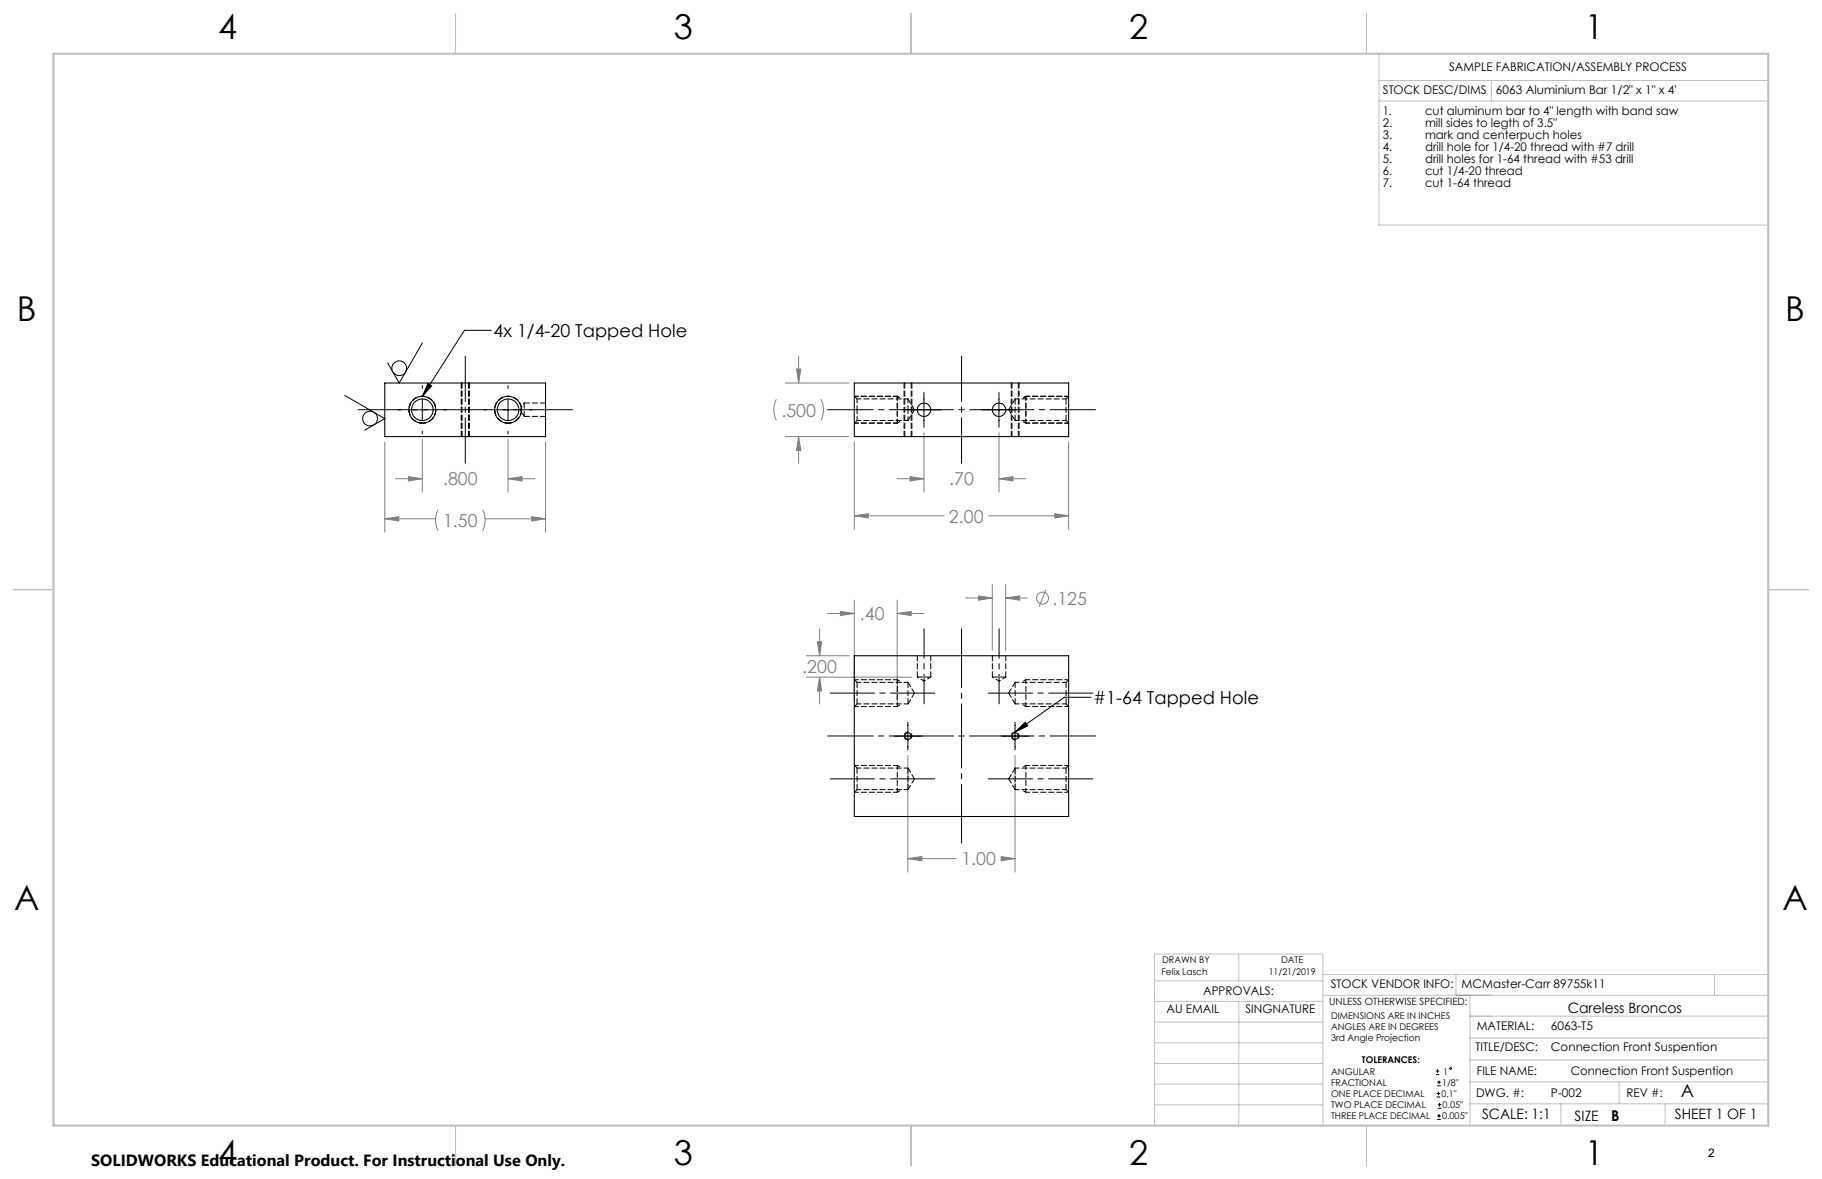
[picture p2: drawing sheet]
<svg xmlns="http://www.w3.org/2000/svg" width="432mm" height="279mm" viewBox="0 0 432 279" stroke-linecap="round" stroke-linejoin="round" font-family="sans-serif">
<g fill="none" stroke="#808080" stroke-width=".24">
<path d="M184 94.6a5.5 5.5 0 0 0 0 5M186.1 90.8h15.1M188.8 87.5h1l-.5 3.3zM189.3 84.4v6.4M194.6 94.6l.1 .3a5.5 5.5 0 0 1-.1 4.7M91.2 104.7v21.4M93.7 113.5h6.4M96.8 113l3.3 .5-3.3 .5zM100.1 104.1v12.5M120.4 113.5l3.3-.5v1zM120.4 113.5h6.4M120.4 104.1v12.5"/>
<path d="M129.3 104.7v21.4M186.1 103.5h15.1M189.3 103.5l.5 3.3h-1zM189.3 103.5v6.3M202.5 104.7v20.7M212.6 113.5h6.4M215.7 113l3.3 .5-3.3 .5zM219 102.5v14.1M236.7 113.5l3.4-.5v1zM236.7 102.5v14.1M236.7 113.5h6.4M253.3 104.7v20.7"/>
<path d="M91.2 122.9l3.3-.5v1.1zM91.2 122.9h12M103.8 120.8l-.4 .9-.2 1.4 .2 1.7 .4 1M114.4 120.8l.4 .9 .2 1.4-.2 1.7-.4 1M115 122.9h14.3M126 122.4l3.3 .5-3.3 .6zM202.5 122.2l3.3-.5v1zM202.5 122.2h21.2M234.2 122.2h19.1M235.2 138.5v15.6M238.3 138.5v15.6M247.9 139.7l-1.6 4.1"/>
<path d="M250 121.7l3.3 .5-3.3 .5zM191.1 155.4h10.1M193.7 152.1h1l-.5 3.3zM194.2 149v6.4M196.1 145.4h6.4M199.2 144.9l3.3 .5-3.3 .5zM202.5 142.2v24M212.6 145.4l3.3-.5v1zM212.6 142.2v24M212.6 145.4h6.4M228.8 141.7h6.4M231.9 141.2l3.3 .5-3.3 .5z"/>
<path d="M238.3 141.7l3.4-.5v1zM238.3 141.7h5.2M191.1 160.5h25M194.2 160.5l.5 3.3h-1zM194.2 160.5v6.3M215.2 179v27.7M240.6 179v27.7M215.2 203.5l3.3-.5v1zM215.2 203.5h11.4M237.2 203.5h3.4M237.3 203l3.3 .5-3.3 .5z"/>
<circle cx="247.1" cy="141.7" r="1.42"/>
</g>
<g fill="none" stroke="#000" stroke-width=".24">
<path d="M116.4 78.3h-6.3l-10 15.6M81.7 93.7l9.5 5.5-4.8 2.8M94.4 97.1h.6M97.5 97.1h5.1M100.1 91.4v.6M100.1 94.6v5.1M100.1 81.2l-5.5 9.6-2.7-4.8M101.4 90.9l.9 .5-2.2 2.5zM105.2 97.1h.6M114.7 97.1h.6M117.9 97.1h5M120.4 91.4v.6"/>
<path d="M120.4 94.6v5.1M125.5 97.1h.7M214.8 97.1h8.3M219 93v8.2M232.6 97.1h8.3M236.7 93v8.2M100.1 102.2v.6M120.4 102.2v.6M211.9 174.4h6.6M215.2 171.1v6.6M237.3 174.4h6.6M240.6 171.1v6.6"/>
<path d="M240.6 173.5l2.4-2.3 .6 .8zM258.6 165.2h-6.4l-11.6 8.3M340.3 254.7h.8M340.3 253.8h.8M340.5 260h.8M340.5 259.2h.8M340.6 257.3h.9M340.6 256.5h.9M340.7 253.4v.8M340.9 258.7v.8M341 256.1v.8M340.6 265.3h.9"/>
<path d="M340.6 264.4h.9M340.7 262.6h.9M340.7 261.8h.9M341 264v.9M341.2 261.4v.8"/>
<circle cx="87.7" cy="99.2" r="1.76"/>
<circle cx="94.6" cy="87.3" r="1.74"/>
<circle cx="343.8" cy="253.2" r=".2"/>
</g>
<path d="M100.1 100.3a3.2 3.2 0 0 0 2.8-4.7 3.2 3.2 0 0 0-5.5-.2 3.2 3.2 0 0 0 2.5 4.9h.2M100.1 100.3a3.2 3.2 0 0 1-2.8-4.7 3.2 3.2 0 0 1 5.5-.2 3.2 3.2 0 0 1-2.4 4.9h-.3M120.4 100.3a3.2 3.2 0 0 0 2.8-4.7 3.2 3.2 0 0 0-5.4-.2 3.2 3.2 0 0 0 2.4 4.9h.2M120.4 100.3a3.2 3.2 0 0 1-2.8-4.7 3.2 3.2 0 0 1 5.5-.2 3.2 3.2 0 0 1-2.4 4.9h-.3" fill="none" stroke="#000" stroke-width=".24" stroke-dasharray="1.3 .6" stroke-dashoffset=".2" stroke-linecap="butt"/>
<path d="M216.1 174.4a.93 .93 0 0 0-1.3-.8 .93 .93 0 0 0-.2 1.6 .93 .93 0 0 0 1.5-.6v-.2M241.5 174.4a.93 .93 0 0 0-1.3-.8 .93 .93 0 0 0-.2 1.6 .93 .93 0 0 0 1.5-.6v-.2" fill="none" stroke="#000" stroke-width=".24" stroke-dasharray="1.3 .6" stroke-dashoffset=".6" stroke-linecap="butt"/>
<path d="M110.3 84.4v25.4M196.1 97.1h63.5M227.9 84.4v25.4M196.1 174.4h63.5" fill="none" stroke="#000" stroke-width=".24" stroke-dasharray="15.2 1.3 1.3 1.3" stroke-dashoffset="4.4"/>
<path d="M84.9 97.1h50.8M227.9 149v50.8" fill="none" stroke="#000" stroke-width=".24" stroke-dasharray="15.2 1.3 1.3 1.3" stroke-dashoffset="1.3"/>
<path d="M221.5 164.3h-24.7M259 164.3h-24.8M221.5 184.6h-24.7M259 184.6h-24.8" fill="none" stroke="#000" stroke-width=".24" stroke-dasharray="15.2 1.3 1.3 1.3" stroke-dashoffset="4.8"/>
<path d="M219 166.8v-17.8M236.8 166.8v-17.8" fill="none" stroke="#000" stroke-width=".24" stroke-dasharray="15.2 1.3 1.3 1.3" stroke-dashoffset="8.3"/>
<g fill="none" stroke="#c0c0c0" stroke-width=".24">
<path d="M326.8 19.1h92.3M326.8 12.7v40.6h92.3M353.4 19.1v4.9M326.8 24h92.3M273.6 232.4h39.9M273.6 237.3h39.9M293.6 226.1v6.3M293.6 237.3v29.4M313.5 235.9h105.6M313.5 231h105.6M345.1 231v4.9M348.4 235.9v30.9"/>
<path d="M406.3 231v4.9M273.6 242.2h39.9M273.6 247.1h39.9M273.6 252h39.9M273.6 256.9h39.9M348.4 246h70.7M348.4 256.4h70.7M348.4 251.2h70.7M348.4 240.8h70.7M383.7 256.4v5.2M273.6 261.8h39.9M313.5 266.7v-40.6h-39.9v40.6h74.4"/>
<path d="M348.4 261.6h70.7M369.9 261.6v5.2M394.6 261.6v5.2"/>
</g>
<path d="M108 3.2v9.5M215.9 3.2v9.5M323.8 3.2v9.5M3.1 139.7h9.6M419.1 139.7h9.5M108 266.7v9.6M215.9 266.7v9.6M323.8 266.7v9.6" fill="none" stroke="#c0c0c0" stroke-width=".25"/>
<path d="M12.7 12.7h406.4v254h-406.4z" fill="none" stroke="#c0c0c0" stroke-width=".5"/>
<path d="M345.1 235.9h8.3M348.4 240.8h5" fill="none" stroke="#53a9ff" stroke-width=".24"/>
<g fill="none" stroke="#000" stroke-width=".24" stroke-dasharray="1.3 .6" stroke-dashoffset=".3">
<path d="M202.5 93.9h10.1M243.1 93.9v6.4M253.3 93.9h-10.2M202.5 100.3h10.1M212.6 100.3v-6.4M253.3 100.3h-10.2M202.5 161.1h10.1M202.5 167.4h10.1M212.6 167.4v-6.3M243.1 161.1v6.3M253.3 167.4h-10.2M253.3 161.1h-10.2"/>
<path d="M202.5 181.4h10.1M202.5 187.7h10.1M212.6 187.7v-6.3M243.1 181.4v6.3M253.3 187.7h-10.2M253.3 181.4h-10.2"/>
</g>
<path d="M212.6 93.9l1.1 .6M243.1 93.9l-1.1 .6M212.6 100.3l1.1-.7M243.1 100.3l-1.1-.7M212.6 167.4l1.1-.6M212.6 161.1l1.1 .6M243.1 161.1l-1.1 .6M243.1 167.4l-1.1-.6M212.6 187.7l1.1-.6M212.6 181.4l1.1 .6M243.1 181.4l-1.1 .6M243.1 187.7l-1.1-.6" fill="none" stroke="#000" stroke-width=".24" stroke-dasharray="1.3 .6" stroke-dashoffset=".6"/>
<path d="M109.3 90.7v12.7M111.2 90.7v12.7M214.3 90.7v12.7M216.1 90.7v12.7M239.7 90.7v12.7M241.5 90.7v12.7" fill="none" stroke="#000" stroke-width=".24" stroke-dasharray="1.3 .6"/>
<path d="M215.7 113l3.3 .5-3.3 .5zM236.7 113.5l3.4-.5v1zM202.5 122.2l3.3-.5v1zM250 121.7l3.3 .5-3.3 .5zM189.3 103.5l.5 3.3h-1zM188.8 87.5h1l-.5 3.3zM96.8 113l3.3 .5-3.3 .5zM120.4 113.5l3.3-.5v1zM126 122.4l3.3 .5-3.3 .6zM91.2 122.9l3.3-.5v1.1zM215.2 203.5l3.3-.5v1zM237.3 203l3.3 .5-3.3 .5zM199.2 144.9l3.3 .5-3.3 .5zM212.6 145.4l3.3-.5v1zM231.9 141.2l3.3 .5-3.3 .5zM238.3 141.7l3.4-.5v1zM193.7 152.1h1l-.5 3.3zM194.2 160.5l.5 3.3h-1z" fill="#808080"/>
<path d="M101.4 90.9l.9 .5-2.2 2.5zM240.6 173.5l2.4-2.3 .6 .8z" fill="#000"/>
<g fill="none" stroke="#000" stroke-width=".25">
<path d="M91.2 90.8h38.1v12.7h-38.1zM202.5 90.8h50.8v12.7h-50.8zM202.5 155.4h50.8v38.1h-50.8z"/>
<circle cx="100.1" cy="97.1" r="2.56"/>
<circle cx="100.1" cy="97.1" r="3.2"/>
<circle cx="120.4" cy="97.1" r="2.56"/>
<circle cx="120.4" cy="97.1" r="3.2"/>
<circle cx="219" cy="97.1" r="1.58"/>
<circle cx="236.8" cy="97.1" r="1.58"/>
<circle cx="215.2" cy="174.4" r=".76"/>
<circle cx="240.6" cy="174.4" r=".76"/>
</g>
<g fill="none" stroke="#000" stroke-width=".24" stroke-dasharray="1.3 .6" stroke-dashoffset=".3">
<path d="M203.1 97.1v-2.6M203.1 99.6v-2.5M203.1 99.6h12.1M215.2 97.1v-2.6M215.2 99.6v-2.5M215.2 94.5h-12.1M240.6 99.6h12M252.6 94.5h-12M203.1 166.8h12.1M215.2 161.7h-12.1M240.6 166.8h12M252.6 161.7h-12"/>
<path d="M203.1 187.1h12.1M215.2 182h-12.1M240.6 187.1h12M252.6 182h-12"/>
</g>
<g fill="none" stroke="#000" stroke-width=".24" stroke-dasharray="1.3 .6">
<path d="M109.5 90.7v12.7M124.2 95.5v3.2M124.2 98.7h5.1M129.3 95.5h-5.1M214.4 90.7v12.7M239.8 90.7v12.7M240.6 94.5v5.1M252.6 94.5v5.1M111 103.4v-12.7M215.9 103.4v-12.7M241.3 103.4v-12.7M217.4 155.4v5"/>
<path d="M235.2 155.4v5M203.1 166.8v-5.1M215.2 166.8v-5.1M217.4 160.4h3.2M220.6 160.4v-5M235.2 160.4h3.2M238.4 160.4v-5M240.6 161.7v5.1M252.6 161.7v5.1M203.1 187.1v-5.1M215.2 187.1v-5.1M240.6 182v5.1"/>
<path d="M252.6 182v5.1"/>
</g>
<path d="M203.1 94.5l-.6-.6M252.6 99.6l.7 .7M253.3 93.9l-.7 .6M202.5 100.3l.6-.7M202.5 167.4l.6-.6M203.1 161.7l-.6-.6M252.6 166.8l.7 .6M253.3 161.1l-.7 .6M202.5 187.8l.6-.7M203.1 182l-.6-.6M252.6 187.1l.7 .7M253.3 181.4l-.7 .6" fill="none" stroke="#000" stroke-width=".24" stroke-dasharray="1.3 .6" stroke-dashoffset=".4"/>
<path d="M215.2 99.6l1.5-2.5M216.7 97.1l-1.5-2.6M239 97.1l1.6 2.5M240.6 94.5l-1.6 2.6M215.2 166.8l1.5-2.5M216.7 164.3l-1.5-2.6M239 164.3l1.6 2.5M240.6 161.7l-1.6 2.6M215.2 187.1l1.5-2.5M216.7 184.6l-1.5-2.6M239 184.6l1.6 2.5M240.6 182l-1.6 2.6" fill="none" stroke="#000" stroke-width=".24" stroke-dasharray="1.3 .6" stroke-dashoffset=".1"/>
<path d="M123.3 97.1l.9 1.6M124.2 95.5l-.9 1.6M217.4 160.4l1.6 1M219 161.4l1.6-1M235.2 160.4l1.6 1M236.8 161.4l1.6-1" fill="none" stroke="#000" stroke-width=".24" stroke-dasharray="1.3 .6" stroke-dashoffset=".9"/>
<g font-size="8.1">
<text x="51.7" y="9.3">4</text>
<text x="159.7" y="9.3">3</text>
<text x="267.6" y="9.3">2</text>
<text x="375.6" y="9.3">1</text>
<text x="4" y="76">B</text>
<text x="423.1" y="76">B</text>
<text x="3.3" y="215.7">A</text>
<text x="422.4" y="215.7">A</text>
<text x="51.7" y="276">4</text>
<text x="159.7" y="276">3</text>
<text x="267.6" y="276">2</text>
<text x="375.6" y="276">1</text>
</g>
<g font-size="4.2">
<text x="117" y="79.9">4x 1/4-20 Tapped Hole</text>
<text x="259.1" y="166.9">#1-64 Tapped Hole</text>
<text x="398.4" y="260">A</text>
</g>
<g font-size="4.2" fill="#808080">
<text x="185.2" y="98.7">.500</text>
<text x="105" y="115">.800</text>
<text x="225" y="115">.70</text>
<text x="105" y="124.9">1.50</text>
<text x="224.9" y="123.8">2.00</text>
<text x="249.4" y="143.3">.125</text>
<text x="203.8" y="147">.40</text>
<text x="190.1" y="159.5">.200</text>
<text x="227.8" y="205.1">1.00</text>
</g>
<text font-size="3.8" x="21.6" y="276.3">SOLIDWORKS Educational Product. For Instructional Use Only.</text>
<text font-size="3.5" x="381.8" y="265.6">B</text>
<g font-size="3.4">
<text x="371.5" y="240.1">Careless Broncos</text>
<text x="351.2" y="265.2">SCALE: 1:1</text>
<text x="373.2" y="265.6">SIZE</text>
<text x="396.9" y="265.2">SHEET 1 OF 1</text>
</g>
<g font-size="2.8">
<text x="343.4" y="16.9">SAMPLE FABRICATION/ASSEMBLY PROCESS</text>
<text x="327.7" y="22.3">STOCK DESC/DIMS</text>
<text x="354.5" y="22.2">6063 Aluminium Bar 1/2&quot; x 1&quot; x 4'</text>
<text x="327.7" y="27.3">1.</text>
<text x="337.7" y="27.3">cut aluminum bar to 4&quot; length with band saw</text>
<text x="327.7" y="30.1">2.</text>
<text x="327.7" y="33">3.</text>
<text x="327.7" y="35.8">4.</text>
<text x="337.7" y="30.1">mill sides to legth of 3.5&quot;</text>
<text x="337.7" y="33">mark and centerpuch holes</text>
<text x="337.7" y="35.8">drill hole for 1/4-20 thread with #7 drill</text>
<text x="327.7" y="38.6">5.</text>
<text x="327.7" y="41.4">6.</text>
<text x="337.7" y="38.6">drill holes for 1-64 thread with #53 drill</text>
<text x="337.7" y="41.4">cut 1/4-20 thread</text>
<text x="327.7" y="44.3">7.</text>
<text x="337.7" y="44.3">cut 1-64 thread</text>
<text x="285.1" y="235.7">APPROVALS:</text>
<text x="315.4" y="234.1">STOCK VENDOR INFO:</text>
<text x="346.4" y="234.1">MCMaster-Carr 89755k11</text>
<text x="276.5" y="240.1">AU EMAIL</text>
<text x="295.1" y="240.1">SINGNATURE</text>
<text x="350" y="244.1">MATERIAL:</text>
<text x="367.6" y="244.1">6063-T5</text>
<text x="349.7" y="249.2">TITLE/DESC:</text>
<text x="367.6" y="249.2">Connection Front Suspention</text>
<text x="350" y="254.7">FILE NAME:</text>
<text x="372.3" y="254.8">Connection Front Suspention</text>
<text x="349.8" y="260">DWG. #:</text>
<text x="367.6" y="260">P-002</text>
<text x="385.5" y="260">REV #:</text>
<text x="404.8" y="274.3">2</text>
</g>
<text font-size="2.4" x="315" y="238.1">UNLESS OTHERWISE SPECIFIED:</text>
<g font-size="2.2">
<text x="275.3" y="231.1">Felix Lasch</text>
<text x="275.4" y="228.2">DRAWN BY</text>
<text x="300.7" y="231.1">11/21/2019</text>
<text x="303.6" y="228.2">DATE</text>
<text x="315.4" y="241.4">DIMENSIONS ARE IN INCHES</text>
<text x="315.4" y="244">ANGLES ARE IN DEGREES</text>
<text x="315.4" y="246.7">3rd Angle Projection</text>
<text x="322.8" y="252">TOLERANCES:</text>
<text x="315.4" y="254.6">ANGULAR</text>
<text x="315.4" y="257.3">FRACTIONAL</text>
<text x="341.8" y="257.3">1/8&quot;</text>
<text x="342" y="254.6">1</text>
<text x="315.4" y="262.6">TWO PLACE DECIMAL</text>
<text x="315.4" y="260">ONE PLACE DECIMAL</text>
<text x="341.6" y="260">0.1&quot;</text>
<text x="341.9" y="262.6">0.05&quot;</text>
<text x="315.4" y="265.3">THREE PLACE DECIMAL</text>
<text x="341.8" y="265.3">0.005&quot;</text>
</g>
</svg>
